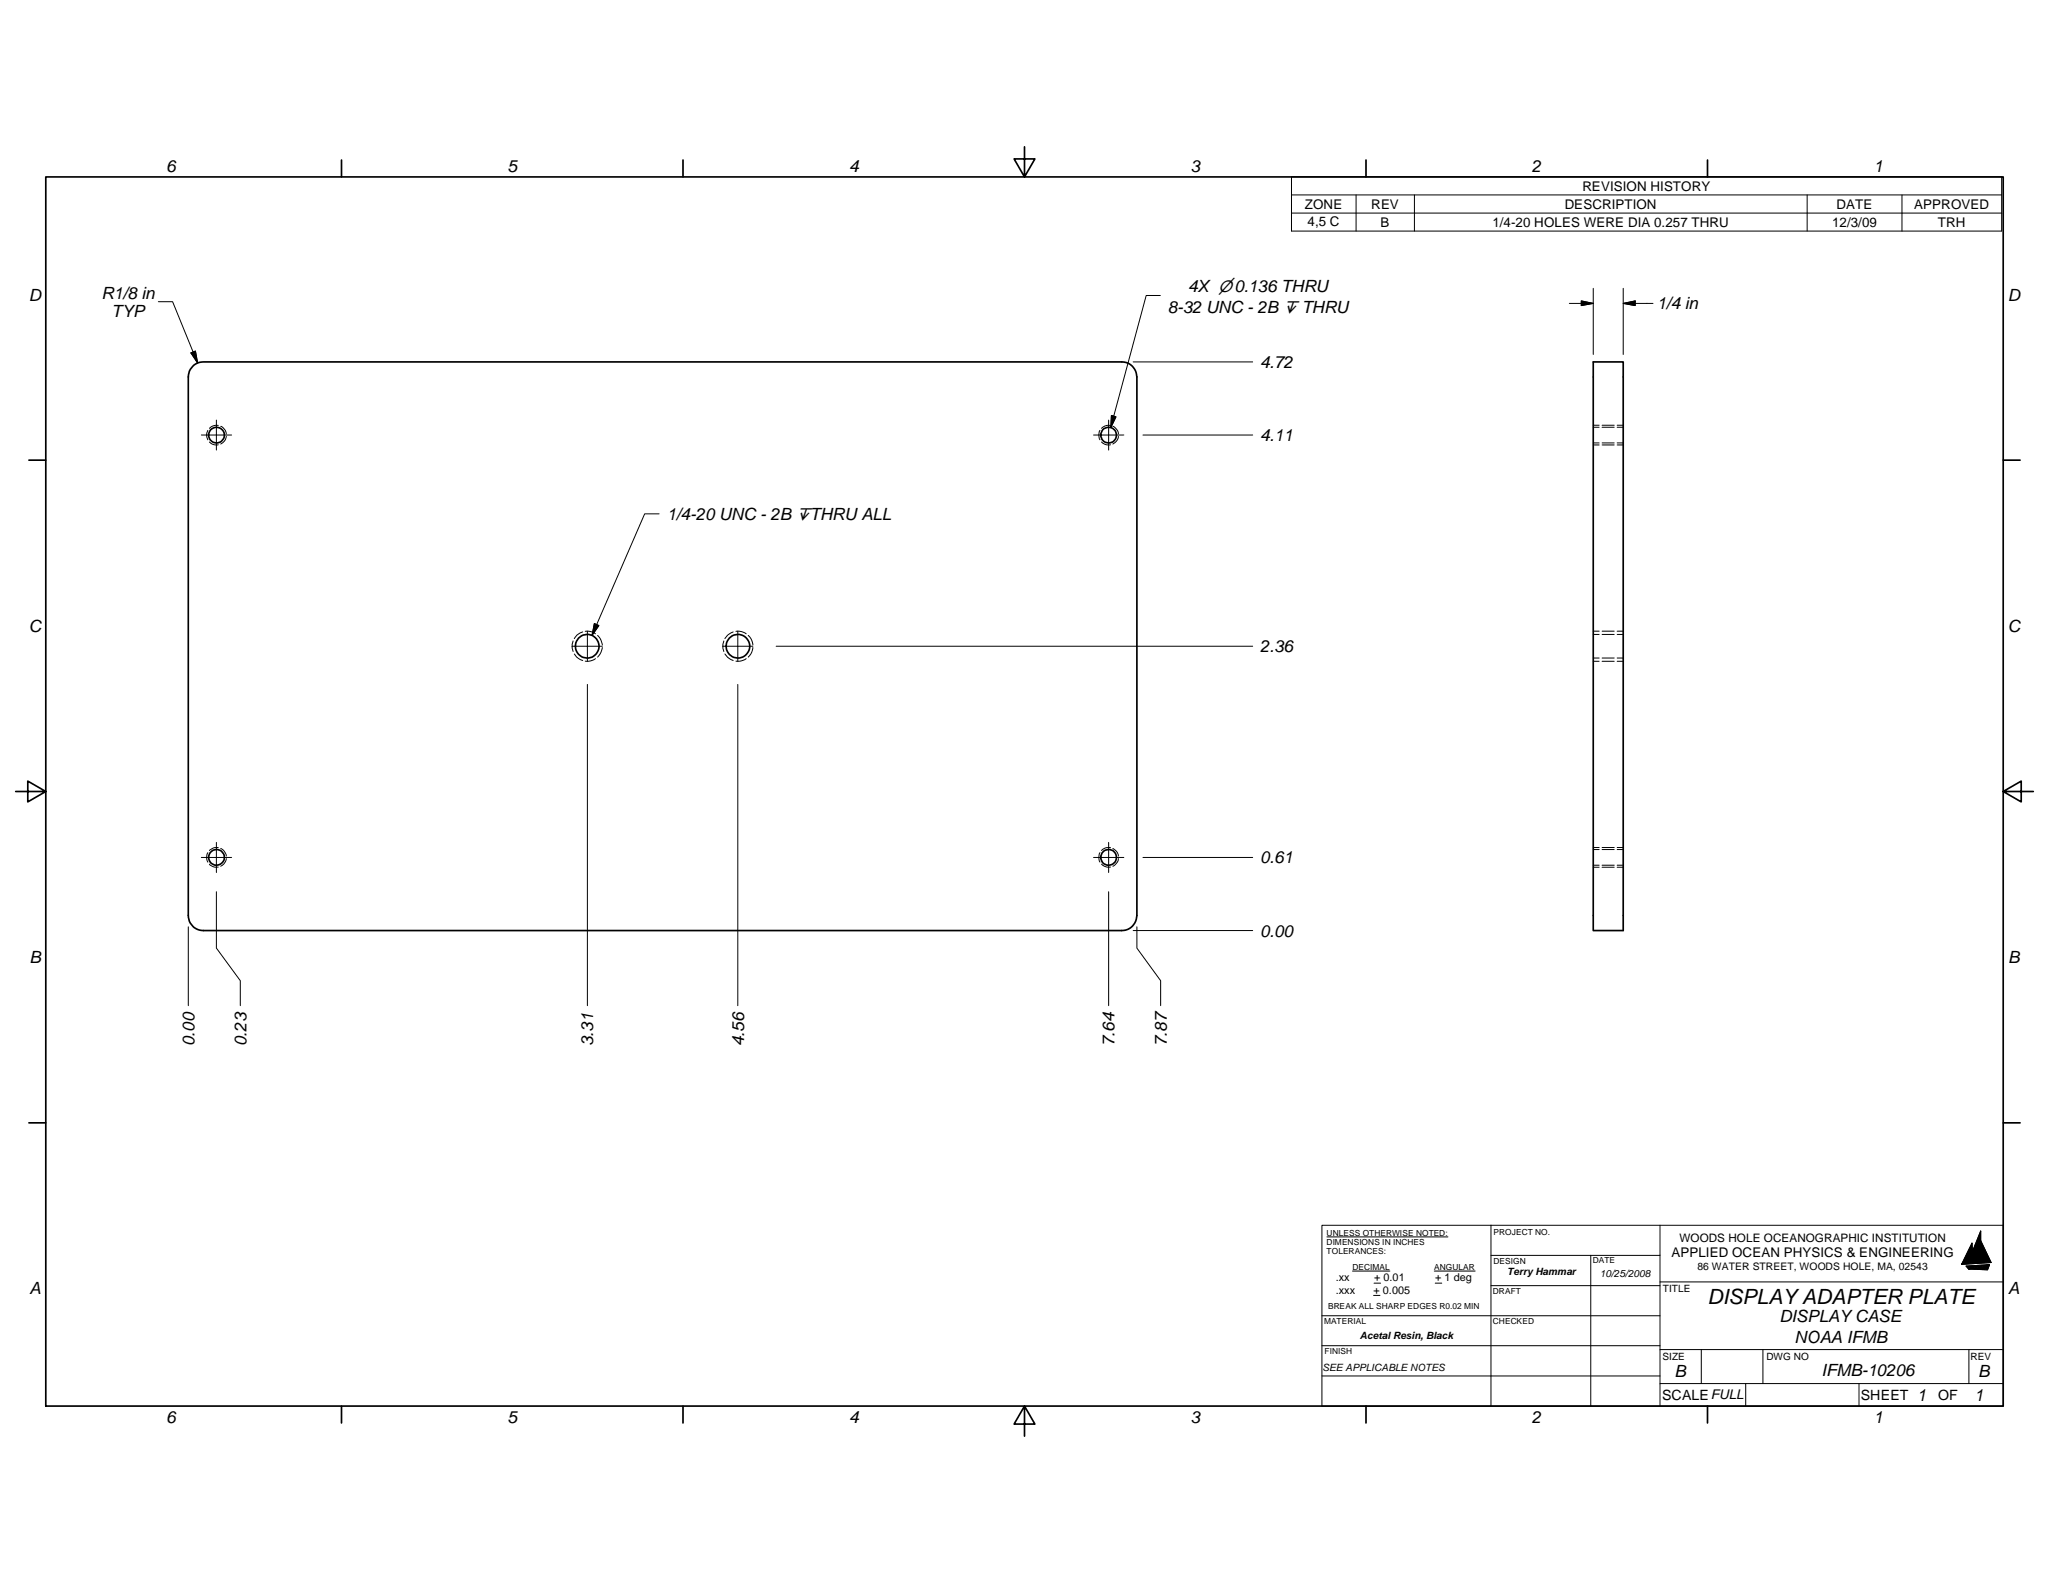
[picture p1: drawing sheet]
<svg xmlns="http://www.w3.org/2000/svg" width="279mm" height="216mm" viewBox="0 0 279 216" stroke-linecap="round" stroke-linejoin="round" font-family="sans-serif">
<g fill="none" stroke="#000" stroke-width=".23">
<path d="M6.2 24.1h267v167.7h-267zM46.6 21.8v2.3M93.1 21.8v2.3M139.7 20v4.1l-1.4-2.4h2.8l-1.4 2.4M186.3 21.8v2.3M232.8 21.8v2.3M26.3 50l.6-.5 .8-.1h125.3a2.06 2.06 0 0 1 2 2v73.5a2.06 2.06 0 0 1-2 2h-125.3a2.06 2.06 0 0 1-2-2v-73.5l.1-.8zM217.3 49.4h4v77.5h-4zM3.9 62.8h2.3M273.2 62.8h2.3M2.1 107.9h4.1l-2.4-1.4v2.9l2.4-1.5M273.2 107.9l2.4 1.5v-2.9l-2.4 1.4h4.1"/>
<path d="M3.9 153.1h2.3M273.2 153.1h2.3M46.6 191.8v2.3M93.1 191.8v2.3M139.7 191.8l1.4 2.4h-2.8l1.4-2.4v4.1M186.3 191.8v2.3M232.8 191.8v2.3"/>
<circle cx="29.5" cy="59.4" r="1.07"/>
<circle cx="151.2" cy="59.4" r="1.07"/>
<circle cx="80.1" cy="88.1" r="1.62"/>
<circle cx="100.6" cy="88.1" r="1.61"/>
<circle cx="29.5" cy="116.9" r="1.07"/>
<circle cx="151.2" cy="116.9" r="1.07"/>
</g>
<g fill="none" stroke="#000" stroke-width=".14">
<path d="M176.1 24.1h96.8v7.4h-96.8zM176.1 26.6h96.8M176.1 29.1h96.8M184.9 26.6v4.9M192.9 26.6v4.9M217.3 39.3v9M221.3 39.3v9M246.4 26.6v4.9M259.4 26.6v4.9M21.6 41.1h1.9l3.4 8.4M26 48.1l.6-.2 .3 1.6zM27.5 59.3h4.1"/>
<path d="M28.3 58.7v.1a1.27 1.27 0 0 0 0 1.2M29.5 57.3v4.1M29.8 58h-.6l-.6 .4M30.1 58.1l.3 .2a1.17 1.17 0 0 1 .5 .9M30.9 59.5a1.32 1.32 0 0 1-.8 1.1M149.1 59.3h4.1M150 58.7l-.2 .6 .2 .7M151.2 57.3v4.1M151.4 58h-.5l-.7 .4M151.6 56.7l.6 .2-.7 1.4zM151.7 58.1l.3 .2a1.17 1.17 0 0 1 .5 .9M152.5 59.5a1.32 1.32 0 0 1-.8 1.1"/>
<path d="M154.5 49.4h16.3M155.9 59.3h14.9M158.2 40.3h-1.9l-4.8 18M215.6 41l1.7 .4-1.7 .3zM217.3 41.4h-3.3M217.3 58.3h.8M217.3 58h.8M218.5 58.3h1.6M218.5 58h1.6M220.5 58.3h.8M220.5 58h.8M221.3 41.4l1.7-.4v.7z"/>
<path d="M221.3 41.4h4.1M28.6 60.3a1.26 1.26 0 0 0 1.2 .4M89.9 70.1h-2l-7.2 16.6M150.2 60.3l.7 .4h.5M217.3 60.7h.8M217.3 60.4h.8M218.5 60.7h1.6M218.5 60.4h1.6M220.5 60.7h.8M220.5 60.4h.8M78 88.1l.1 .8M78 88.1h4.1"/>
<path d="M78.1 87.4l-.1 .7M78.3 89.2l.4 .4 .8 .5M79.5 86.2l-.8 .4-.4 .5M79.8 86.1h.7l.7 .3M80.1 93.3v43.9M80.1 86.1v4.1M81 85l.7 .3-1 1.4zM81.2 89.8l-.7 .3-.7 .1M81.5 86.7l.5 .6 .1 .7M82.1 88.3l-.1 .6-.5 .7M98.6 88.1h4.1M98.6 88.1l.1 .8"/>
<path d="M98.7 87.4l-.1 .7M98.8 89.2l.4 .4 .8 .5M100 86.2l-.8 .4-.4 .5M100.4 86.1h.6l.7 .3M100.6 93.3v43.9M100.6 86.1v4.1M101.7 89.8l-.7 .3-.6 .1M102 86.7l.5 .6 .2 .7M102.7 88.3l-.2 .6-.5 .7M105.8 88.1h65M217.3 90.2h.8M217.3 89.7h.8"/>
<path d="M217.3 86.5h.8M217.3 86.1h.8M218.5 90.2h1.6M218.5 89.7h1.6M218.5 86.5h1.6M218.5 86.1h1.6M220.5 90.2h.8M220.5 89.7h.8M220.5 86.5h.8M220.5 86.1h.8M27.5 116.9h4.1M28.3 116.3l-.1 .6 .1 .7"/>
<path d="M28.6 117.9l.6 .4h.6M29.5 114.9v4.1M29.8 115.6h-.6l-.6 .4M30.1 115.7l.4 .3 .4 .8M30.9 117.1l-.3 .6-.5 .5M149.1 116.9h4.1M150 116.3l-.2 .6 .2 .7M150.2 117.9l.7 .3 .5 .1M151.2 114.9v4.1M151.4 115.6h-.5l-.7 .4M151.7 115.7l.3 .2a1.09 1.09 0 0 1 .5 .9M152.5 117.1a1.32 1.32 0 0 1-.8 1"/>
<path d="M155.9 116.9h14.9M217.3 118.3h.8M217.3 118h.8M217.3 115.9h.8M217.3 115.6h.8M218.5 118.3h1.6M218.5 118h1.6M218.5 115.9h1.6M218.5 115.6h1.6M220.5 118.3h.8M220.5 118h.8M220.5 115.9h.8"/>
<path d="M220.5 115.6h.8M25.7 126.4v10.8M29.5 121.6v7.7l3.3 4.5v3.4M151.2 121.6v15.6M154.5 126.9h16.3M155 126.4v2.9l3.3 4.5v3.4M180.3 167.1h92.9v24.7h-92.9zM180.3 179.5h46.1M180.9 168.7h16.5M184.4 173.4h5.1M187.3 176.7h.9M187.4 175h.9"/>
<path d="M195.6 173.4h5.5M195.7 175h.9M203.3 171.2h23.1M203.3 175.3h23.1M203.3 167.1v24.7M216.9 171.2v20.6M226.4 174.8h46.8M226.4 167.1v24.7M268.1 172.7l3.2-.2-.3 .7-2.6-.1zM270.1 167.9v1.3l1.4 3-4 .2 1.4-2.9 .1 1.2zM180.3 187.7h46.1M180.3 183.5h46.1"/>
<path d="M226.4 184.1h46.8M226.4 188.7h46.8M232 184.1v4.6M238 188.7v3.1M240.4 184.1v4.6M253.5 188.7v3.1M268.5 184.1v4.6"/>
</g>
<path d="M26 48.1l.6-.2 .3 1.6zM151.6 56.7l.6 .2-.7 1.4zM215.6 41l1.7 .4-1.7 .3zM221.3 41.4l1.7-.4v.7zM81 85l.7 .3-1 1.4zM268.1 172.7l3.2-.2-2.9 .6zM268.9 169.5l.1 1.2-1.5 1.7zM269 170.7l2.5 1.5-4 .2zM270.1 169.2l1.4 3-2.5-1.5zM270.1 167.9v1.3l-1.1 1.5zM268.4 173.1l2.9-.6-.3 .7z" fill="#000" stroke="#000" stroke-width=".14"/>
<text font-size="2.9" x="232.8" y="177.8">DISPLAY ADAPTER PLATE</text>
<g font-size="2.3">
<text x="22.6" y="23.5">6</text>
<text x="69.2" y="23.5">5</text>
<text x="115.8" y="23.5">4</text>
<text x="162.3" y="23.5">3</text>
<text x="208.9" y="23.5">2</text>
<text x="255.5" y="23.5">1</text>
<text x="3.9" y="41">D</text>
<text x="13.8" y="40.7">R1/8 in</text>
<text x="162" y="39.8">4X ⌀ 0.136 THRU</text>
<text x="273.8" y="41">D</text>
<text x="15.2" y="43.2">TYP</text>
<text x="159.2" y="42.7">8-32 UNC - 2B ↧ THRU</text>
<text x="225.9" y="42.2">1/4 in</text>
<text x="171.8" y="50.2">4.72</text>
<text x="171.8" y="60.2">4.11</text>
<text x="90.9" y="70.9">1/4-20 UNC - 2B ↧THRU ALL</text>
<text x="3.9" y="86.2">C</text>
<text x="171.8" y="88.9">2.36</text>
<text x="273.8" y="86.2">C</text>
<text x="171.8" y="117.7">0.61</text>
<text x="4" y="131.4">B</text>
<text x="171.8" y="127.7">0.00</text>
<text x="273.9" y="131.4">B</text>
<text x="26.5" y="142.6" transform="rotate(-90 26.5 142.6)">0.00</text>
<text x="33.6" y="142.6" transform="rotate(-90 33.6 142.6)">0.23</text>
<text x="80.9" y="142.6" transform="rotate(-90 80.9 142.6)">3.31</text>
<text x="101.5" y="142.6" transform="rotate(-90 101.5 142.6)">4.56</text>
<text x="152" y="142.6" transform="rotate(-90 152 142.6)">7.64</text>
<text x="159.1" y="142.6" transform="rotate(-90 159.1 142.6)">7.87</text>
<text x="4" y="176.6">A</text>
<text x="273.9" y="176.6">A</text>
<text x="242.7" y="180.4">DISPLAY CASE</text>
<text x="244.7" y="183.2">NOAA IFMB</text>
<text x="228.3" y="187.7">B</text>
<text x="248.4" y="187.7">IFMB-10206</text>
<text x="261.4" y="191.1">1</text>
<text x="269.2" y="191.1">1</text>
<text x="269.7" y="187.7">B</text>
<text x="22.6" y="194.1">6</text>
<text x="69.2" y="194.1">5</text>
<text x="115.8" y="194.1">4</text>
<text x="162.3" y="194.1">3</text>
<text x="208.9" y="194.1">2</text>
<text x="255.5" y="194.1">1</text>
</g>
<g font-size="1.9">
<text x="226.7" y="191">SCALEFULL</text>
<text x="253.7" y="190.9">SHEET</text>
<text x="264.3" y="190.9">OF</text>
</g>
<g font-size="1.8">
<text x="177.9" y="28.5">ZONE</text>
<text x="187" y="28.5">REV</text>
<text x="213.4" y="28.5">DESCRIPTION</text>
<text x="215.8" y="26">REVISION HISTORY</text>
<text x="250.4" y="28.5">DATE</text>
<text x="261" y="28.5">APPROVED</text>
<text x="178.3" y="30.8">4,5 C</text>
<text x="188.3" y="31">B</text>
<text x="203.5" y="31">1/4-20 HOLES WERE DIA 0.257 THRU</text>
<text x="249.8" y="31">12/3/09</text>
<text x="264.3" y="31">TRH</text>
<text x="227.9" y="171.5">APPLIED OCEAN PHYSICS &amp; ENGINEERING</text>
</g>
<text font-size="1.6" x="229" y="169.5">WOODS HOLE OCEANOGRAPHIC INSTITUTION</text>
<g font-size="1.5">
<text x="182.1" y="176.4">.xxx</text>
<text x="182.1" y="174.8">.xx</text>
<text x="187.3" y="176.4">+ 0.005</text>
<text x="187.4" y="174.8">+ 0.01</text>
<text x="195.7" y="174.8">+ 1 deg</text>
</g>
<g font-size="1.4">
<text x="205.5" y="173.9">Terry Hammar</text>
<text x="231.5" y="173.2">86 WATER STREET, WOODS HOLE, MA, 02543</text>
<text x="218.2" y="174.2">10/25/2008</text>
<text x="226.7" y="176.2">TITLE</text>
<text x="185.4" y="182.6">Acetal Resin, Black</text>
<text x="226.7" y="185.5">SIZE</text>
<text x="240.9" y="185.5">DWG NO</text>
<text x="268.7" y="185.4">REV</text>
<text x="180.3" y="187">SEE APPLICABLE NOTES</text>
</g>
<g font-size="1.1">
<text x="180.9" y="168.5">UNLESS OTHERWISE NOTED:</text>
<text x="180.9" y="169.8">DIMENSIONS IN INCHES</text>
<text x="180.9" y="171.1">TOLERANCES:</text>
<text x="184.4" y="173.2">DECIMAL</text>
<text x="195.6" y="173.2">ANGULAR</text>
<text x="203.7" y="172.4">DESIGN</text>
<text x="203.7" y="168.5">PROJECT NO.</text>
<text x="217.2" y="172.3">DATE</text>
<text x="181.1" y="178.6">BREAK ALL SHARP EDGES R0.02 MIN</text>
<text x="203.6" y="176.4">DRAFT</text>
<text x="180.6" y="180.6">MATERIAL</text>
<text x="180.6" y="184.7">FINISH</text>
<text x="203.6" y="180.5">CHECKED</text>
</g>
</svg>
